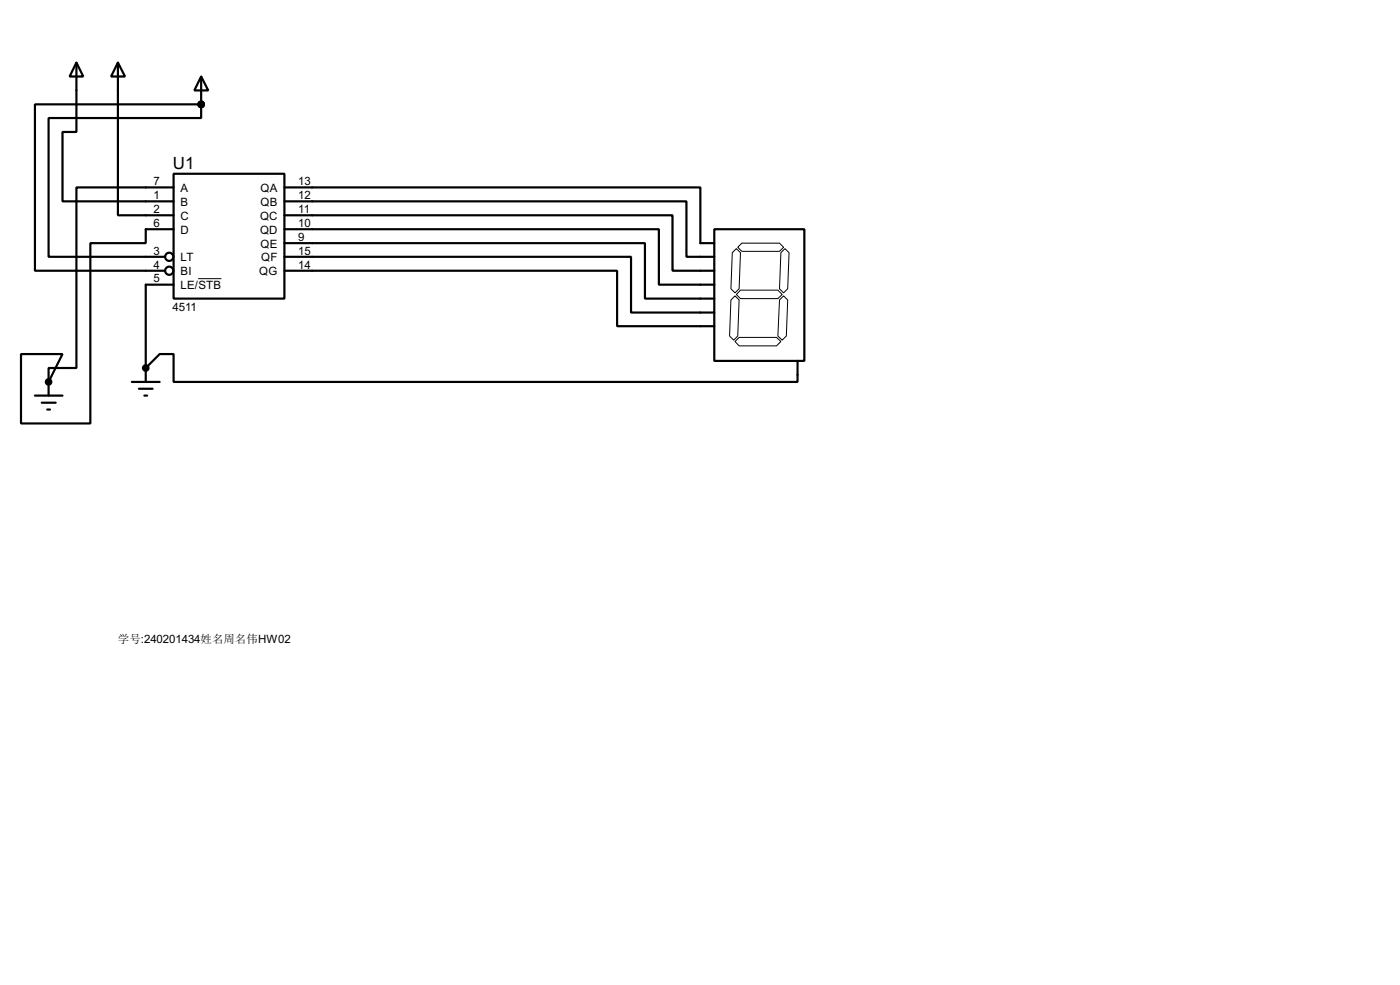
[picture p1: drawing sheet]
<svg xmlns="http://www.w3.org/2000/svg" width="256mm" height="180mm" viewBox="0 0 256 180" stroke-linecap="round" stroke-linejoin="round" font-family="sans-serif">
<g fill="none" stroke="#000" stroke-width=".4">
<path d="M14 11.5l1.3 2.5h-2.5zM14 11.5v12.7h-2.5v12.7h20.3M21.6 11.5l1.3 2.5h-2.5zM21.6 11.5v27.9h10.2M36.9 14l1.3 2.6h-2.6zM36.9 19.1v2.5h-28v25.4h21.4M36.9 19.1h-30.5v30.5h23.9M36.9 14v5.1M31.8 31.8h20.3v22.9h-20.3zM31.8 34.3h-17.8v33.1h-5.1v2.5M52.1 34.3h76.2v10.2h2.6M52.1 36.9h73.7v10.1h5.1"/>
<path d="M52.1 39.4h71.1v10.2h7.7M31.8 42h-5.1v2.5h-10.1v33h-12.7v-12.7h7.6l-2.6 5.1M31.8 52.1h-5.1v17.8M52.1 42h68.6v10.1h10.2M52.1 44.5h66.1v10.2h12.7M52.1 47h63.5v10.2h15.3M52.1 49.6h61v10.1h17.8M130.9 42h16.5v24.1h-16.5zM6.4 72.4h5.1M7.7 73.7h2.5M8.7 75h.5M8.9 69.9v2.5"/>
<path d="M24.2 69.9h5.1M25.5 71.2h2.5M26.5 72.4h.5M146.1 66.1v3.8h-114.3v-5.1h-2.5l-2.6 2.6"/>
<circle cx="31" cy="49.6" r=".75"/>
<circle cx="31" cy="47" r=".75"/>
</g>
<g fill="#000">
<circle cx="36.9" cy="19.1" r=".2"/>
<circle cx="8.9" cy="69.9" r=".2"/>
<circle cx="26.7" cy="67.4" r=".2"/>
</g>
<path d="M36.3 51h4.3M133.9 54.9l.8-.7 .7 .7-.2 6.6-.8 .8-.7-.8zM134.2 46.3l.7-.8 .8 .8-.3 6.6-.7 .7-.8-.7zM135.2 45.3l.7-.8h6.9l.8 .8-.8 .7h-6.9zM135.7 53.1h6.8l.8 .8-.8 .8h-6.8l-.8-.8zM142.8 54.9l.8-.7 .7 .7-.2 6.6-.8 .8-.8-.8zM143.1 46.3l.7-.8 .8 .8-.3 6.6-.7 .7-.8-.7zM134.7 62.5l.7-.7h6.9l.8 .7-.8 .8h-6.9z" fill="none" stroke="#000" stroke-width=".18"/>
<g fill="#000" stroke="#000" stroke-width=".4">
<circle cx="36.8" cy="19.1" r=".5"/>
<circle cx="8.9" cy="69.9" r=".5"/>
<circle cx="26.7" cy="67.4" r=".5"/>
</g>
<text font-size="3.5" x="31.7" y="31">U1</text>
<g font-size="2.4">
<text x="28.1" y="33.9">7</text>
<text x="33.1" y="35.1">A</text>
<text x="47.7" y="35.1">QA</text>
<text x="54.7" y="33.9">13</text>
<text x="28.1" y="36.5">1</text>
<text x="28.1" y="39">2</text>
<text x="28.1" y="41.6">6</text>
<text x="33.1" y="37.7">B</text>
<text x="33.1" y="40.2">C</text>
<text x="47.6" y="40.2">QC</text>
<text x="47.7" y="37.7">QB</text>
<text x="54.7" y="36.5">12</text>
<text x="54.7" y="39">11</text>
<text x="54.7" y="41.6">10</text>
<text x="28.1" y="46.6">3</text>
<text x="33.1" y="42.7">D</text>
<text x="33.1" y="47.8">LT</text>
<text x="47.6" y="42.7">QD</text>
<text x="47.7" y="45.3">QE</text>
<text x="47.8" y="47.8">QF</text>
<text x="54.7" y="44.1">9</text>
<text x="54.7" y="46.6">15</text>
<text x="28.1" y="49.2">4</text>
<text x="28.1" y="51.7">5</text>
<text x="33.1" y="50.4">BI</text>
<text x="33.1" y="52.9">LE/STB</text>
<text x="47.5" y="50.4">QG</text>
<text x="54.7" y="49.2">14</text>
<text x="31.6" y="56.8">4511</text>
</g>
<text font-size="2.1" x="21.6" y="117.6">学号:240201434姓名周名伟HW02</text>
</svg>
